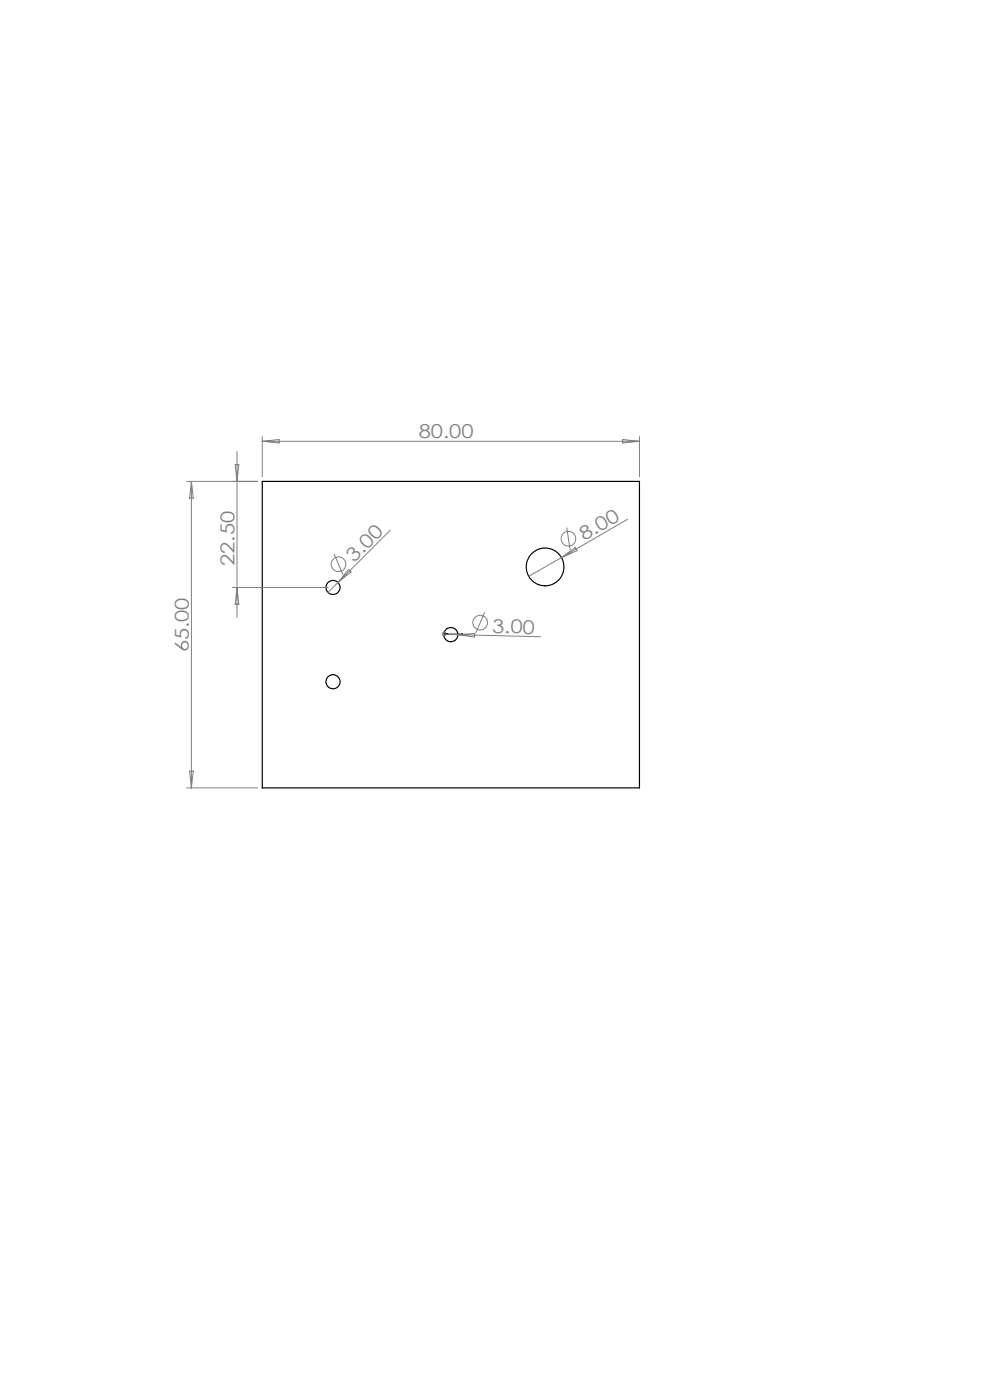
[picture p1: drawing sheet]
<svg xmlns="http://www.w3.org/2000/svg" width="210mm" height="297mm" viewBox="0 0 210 297" stroke-linecap="round" stroke-linejoin="round" font-family="sans-serif">
<g fill="none" stroke="#000" stroke-width=".25">
<path d="M55.6 102.1h80v65h-80z"/>
<circle cx="70.6" cy="124.6" r="1.49"/>
<circle cx="95.6" cy="134.6" r="1.49"/>
<circle cx="115.6" cy="120.3" r="4"/>
<circle cx="70.6" cy="144.6" r="1.49"/>
</g>
<g fill="none" stroke="#808080" stroke-width=".21">
<path d="M49.9 98.6h.8l-.4 3.5zM50.3 95.8v35.2M55.6 92.6v8.5M55.6 93.6h80M55.6 93.6l3.6-.4v.8zM132.1 93.2l3.5 .4-3.5 .4zM135.6 92.6v8.5M39.6 102.1h15M40.6 102.1v65M40.6 102.1l.4 3.6h-.8zM70.9 117.5l1.8 4.4M82.8 112.5l-13.2 13.2"/>
<path d="M119.1 118.3l-7 4M119.1 118.3l2.9-2.1 .4 .6zM120.2 111.9l.7 4.8M133.1 110.2l-14 8.1M49.3 124.6h20.3M50.3 124.6l.4 3.6h-.8zM73.9 120.8l.6 .5-2.8 2.3zM93.7 134.5h1M93.9 134.2l.7 .7M94.1 134.6l20.6 .5M94.2 134v1M94.6 134.2l-.7 .7"/>
<path d="M97.1 134.7l3.6-.3v.7zM102.8 129.9l-1.9 4.4M39.6 167.1h15M40.2 163.6h.8l-.4 3.5z"/>
<circle cx="71.8" cy="119.7" r="1.56"/>
<circle cx="120.6" cy="114.3" r="1.55"/>
<circle cx="101.8" cy="132.1" r="1.55"/>
</g>
<path d="M94.1 134.5h.2zM94.2 134.5h.1M94.2 134.5h4M95 134.5h-.4h.4M98.2 134.5h-.4h.4" fill="none" stroke="#00f" stroke-width=".21"/>
<g fill="#00f">
<path d="M97.8 134.5h.4zM94.1 134.5h.2z"/>
<path d="M94.6 134.5h.4zM94.1 134.5h.2z"/>
</g>
<g font-size="4.1" fill="#808080">
<text x="88.8" y="93">80.00</text>
<text x="75.2" y="119.4" transform="rotate(-45 75.2 119.4)">3.00</text>
<text x="123.9" y="114.9" transform="rotate(-30 123.9 114.9)">8.00</text>
<text x="49.7" y="120.1" transform="rotate(-90 49.7 120.1)">22.50</text>
<text x="104.4" y="134.3" transform="rotate(1 104.4 134.3)">3.00</text>
<text x="40" y="138.4" transform="rotate(-90 40 138.4)">65.00</text>
</g>
</svg>
